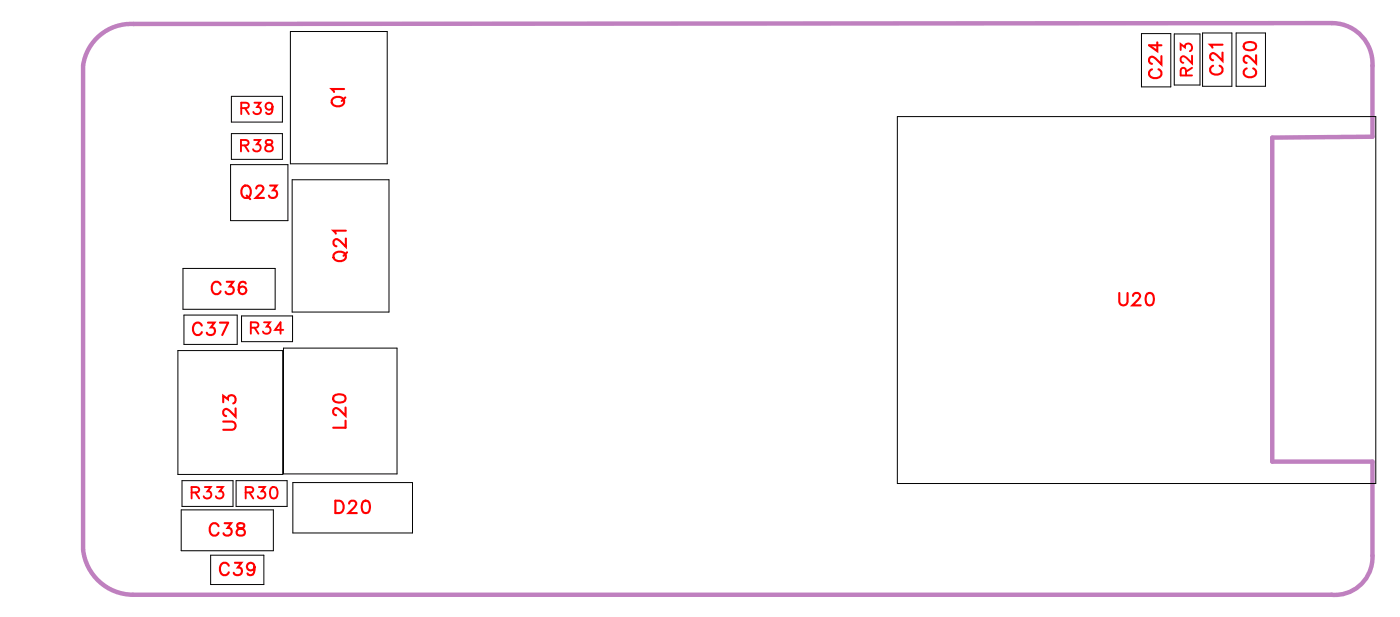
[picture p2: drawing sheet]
<svg xmlns="http://www.w3.org/2000/svg" width="80mm" height="35mm" viewBox="0 0 80 35" stroke-linecap="round" stroke-linejoin="round" font-family="sans-serif">
<path d="M7.6 34a2.89 2.89 0 0 1-2.8-2.6v-27.6a2.77 2.77 0 0 1 2.9-2.4l68.6-.1a2.32 2.32 0 0 1 2.3 2.5v4l-5.7 .1v18.5h5.7v5.4a2.15 2.15 0 0 1-2.3 2.2h-68.7" fill="none" stroke="#bf80bf" stroke-width=".25"/>
<g fill="none" stroke="#000" stroke-width=".06">
<path d="M10.5 15.4h5.3v2.3h-5.3zM10.5 18h3.1v1.7h-3.1zM13.2 9.4h3.3v3.2h-3.3zM13.3 5.5h2.9v1.5h-2.9zM13.3 7.6h2.9v1.5h-2.9zM13.8 18.1h3v1.5h-3zM16.2 19.9h6.5v7.2h-6.5zM16.6 1.8h5.6v7.6h-5.6zM16.7 10.3h5.6v7.6h-5.6zM51.4 6.7h27.4v21h-27.4zM65.4 1.9h1.7v3.1h-1.7zM67.3 1.9h1.4v3h-1.4z"/>
<path d="M68.9 1.9h1.7v3h-1.7zM70.8 1.9h1.7v3h-1.7zM10.2 20.1h6v7.1h-6zM10.4 29.2h5.3v2.3h-5.3zM10.4 27.5h2.9v1.5h-2.9zM12.1 31.8h3v1.7h-3zM13.5 27.5h2.9v1.5h-2.9zM16.8 27.6h6.8v2.9h-6.8z"/>
</g>
<g fill="none" stroke="#f00" stroke-width=".12">
<path d="M11.6 18.6a.26 .26 0 0 0-.3-.1 .26 .26 0 0 0-.2 .2v.2a.26 .26 0 0 0 .2 .3 .26 .26 0 0 0 .3-.2M11.9 18.5h.4l-.2 .2a.24 .24 0 0 1 .2 .4 .25 .25 0 0 1-.5-.1M12.6 18.5h.5l-.4 .7M12.6 16.3a.26 .26 0 0 0-.3-.2 .26 .26 0 0 0-.2 .3v.2a.26 .26 0 0 0 .2 .2 .26 .26 0 0 0 .3-.1M13 16.1h.4l-.2 .3a.24 .24 0 0 1 .1 .4 .24 .24 0 0 1-.4-.1M13.9 10.7h.1a.33 .33 0 0 1 .4 .3 .33 .33 0 0 1-.4 .3l-.2-.2zM14.1 16.2h-.1a.35 .35 0 0 0-.4 .2 .35 .35 0 0 0 .3 .4 .22 .22 0 0 0 .2-.2 .22 .22 0 0 0-.2-.2 .22 .22 0 0 0-.2 .2M14.1 11.2l.2 .2M14.7 10.8l.1-.2h.2l.1 .2-.1 .2-.4 .3h.5M15.5 10.6h.3l-.2 .3a.24 .24 0 0 1 .2 .4 .24 .24 0 0 1-.4-.1M19.1 5.6a.35 .35 0 0 1 .4 0 .35 .35 0 0 1 .2 .3 .33 .33 0 0 1-.5 .2 .33 .33 0 0 1-.1-.5zM19.2 14.5a.35 .35 0 0 1 .4-.1 .35 .35 0 0 1 .2 .4 .33 .33 0 0 1-.5 .1 .33 .33 0 0 1-.1-.4z"/>
<path d="M19.7 5.1h-.7l.1 .2M19.8 5.6l-.2 .2M19.8 13.7v.4l-.3-.3-.3-.1-.1 .1v.2l.2 .1M19.8 13.2h-.7l.1 .2M19.9 14.4l-.2 .2M64.1 16.8v.5l.2 .2 .3-.1v-.6M64.9 16.9l.1-.1h.2l.1 .1-.1 .2-.3 .4h.4M65.7 16.8h.1a.37 .37 0 0 1 .3 .3 .37 .37 0 0 1-.3 .4 .45 .45 0 0 1-.1-.7zM66 4a.26 .26 0 0 0-.2 .3 .26 .26 0 0 0 .3 .2h.2a.26 .26 0 0 0 .2-.2 .26 .26 0 0 0-.1-.3M66.3 2.4v.5l-.5-.3h.7M66.5 3.2v.5l-.3-.4-.2-.1-.2 .2v.1l.2 .2M69.5 3.8a.26 .26 0 0 0-.2 .3 .26 .26 0 0 0 .3 .2h.2a.26 .26 0 0 0 .2-.2 .26 .26 0 0 0-.1-.3"/>
<path d="M70 3v.5l-.3-.4-.2-.1-.2 .2v.1l.2 .1M70 2.6h-.7l.2 .1M71.3 2.5l.3-.1a.3 .3 0 0 1 .4 .3 .38 .38 0 0 1-.4 .2 .38 .38 0 0 1-.4-.3zM71.4 3.9a.26 .26 0 0 0-.2 .3 .26 .26 0 0 0 .3 .2h.2a.26 .26 0 0 0 .3-.2 .26 .26 0 0 0-.2-.3M72 3.2v.4l-.4-.3-.2-.1-.2 .1v.2l.2 .1M12.5 30.1a.26 .26 0 0 0-.3-.2 .26 .26 0 0 0-.2 .3v.2a.26 .26 0 0 0 .2 .3 .26 .26 0 0 0 .3-.2M12.8 24.1h.5l.2 .2-.1 .3h-.6M12.8 23v-.4l.3 .3a.24 .24 0 0 1 .3-.2 .24 .24 0 0 1 0 .4M12.9 29.9h.3l-.2 .3a.24 .24 0 0 1 .2 .4 .24 .24 0 0 1-.4-.1M13.1 32.4a.26 .26 0 0 0-.3-.2 .26 .26 0 0 0-.2 .3v.1a.26 .26 0 0 0 .2 .3 .26 .26 0 0 0 .3-.2M13.5 32.2h.3l-.2 .3a.24 .24 0 0 1 .2 .4 .24 .24 0 0 1-.4-.1M13.5 23.4v.4l-.3-.3-.3-.1-.1 .1v.2l.2 .1"/>
<path d="M13.6 30v.2l.3 .1 .1 .1a.24 .24 0 0 1-.2 .3 .24 .24 0 0 1-.2-.3l.4-.3v-.1zM14.6 32.4a.22 .22 0 0 1-.3 .2 .22 .22 0 0 1-.1-.3 .22 .22 0 0 1 .3 0l.1 .1a.34 .34 0 0 1-.3 .5l-.1-.1M19.1 22.7l.3-.1a.3 .3 0 0 1 .4 .2 .38 .38 0 0 1-.4 .2 .38 .38 0 0 1-.3-.2zM19.2 28.7h.2a.38 .38 0 0 1 .3 .3 .38 .38 0 0 1-.3 .4h-.2zM19.8 23.3v.5l-.3-.3-.3-.1-.1 .1v.1l.2 .2M19.8 24.1v.4h-.7M20 28.8l.1-.1h.2l.1 .1-.1 .2-.3 .4h.4M20.8 28.7h.1a.37 .37 0 0 1 .3 .3 .37 .37 0 0 1-.3 .4 .45 .45 0 0 1-.1-.7z"/>
</g>
<g fill="none" stroke="#f00" stroke-width=".11">
<path d="M13.8 8.3h.4v-.2l-.4-.1v.7M13.8 6.2h.4v-.3h-.4v.6M14 8.3l.2 .4M14 6.2l.3 .3M14.4 18.8l.3-.1 .1-.2-.4-.1v.7M14.6 8h.3l-.2 .3a.22 .22 0 0 1 .2 .3 .22 .22 0 0 1-.4-.1M14.6 5.9h.3l-.2 .2a.22 .22 0 0 1 .2 .4 .22 .22 0 0 1-.4-.1M14.6 18.8l.2 .3M15.1 18.4h.4l-.2 .3a.22 .22 0 0 1 .1 .3 .22 .22 0 0 1-.3 0M15.3 8v.2l.2 .1 .1 .1a.22 .22 0 0 1-.2 .3 .22 .22 0 0 1-.2-.3l.4-.2v-.2zM15.6 6.1a.2 .2 0 0 1-.3 .2 .2 .2 0 0 1 0-.4 .2 .2 0 0 1 .3 .1v.1a.31 .31 0 0 1-.2 .4l-.2-.1M16.2 18.9h-.4l.3-.5v.7"/>
<path d="M67.6 2.9v-.4l.3 .2a.22 .22 0 0 1 .3-.2 .22 .22 0 0 1 0 .4M67.9 4.3v-.4h-.2l-.1 .4h.7M68.3 3.2v.4l-.5-.4-.2 .3 .2 .1M68.3 3.9l-.4 .2M11 28.2h.3l.1-.3h-.4v.6M11.2 28.2l.2 .3M11.7 27.9h.4l-.2 .2a.22 .22 0 0 1 .1 .4 .22 .22 0 0 1-.3-.1M12.4 27.9h.4l-.2 .2a.22 .22 0 0 1 .1 .4 .22 .22 0 0 1-.3-.1M14.1 28.2h.3l.1-.3h-.4v.6M14.3 28.2l.2 .3M14.8 27.9h.4l-.2 .2a.22 .22 0 0 1 .1 .4 .22 .22 0 0 1-.3-.1M15.6 27.9a.32 .32 0 0 1 .3 .2 .32 .32 0 0 1-.2 .4l-.2-.1v-.2z"/>
</g>
<g font-size="1.2" fill="#fff">
<text x="66.8" y="4.5" transform="rotate(-90 66.8 4.5)">C24</text>
<text x="70.3" y="4.3" transform="rotate(-90 70.3 4.3)">C21</text>
<text x="72.3" y="4.5" transform="rotate(-90 72.3 4.5)">C20</text>
<text x="13.8" y="11.6">Q23</text>
<text x="20" y="6.1" transform="rotate(-90 20 6.1)">Q1</text>
<text x="12.1" y="17.1">C36</text>
<text x="20.1" y="15" transform="rotate(-90 20.1 15)">Q21</text>
<text x="64.1" y="17.8">U20</text>
<text x="11" y="19.5">C37</text>
<text x="13.8" y="24.7" transform="rotate(-90 13.8 24.7)">U23</text>
<text x="19.2" y="29.7">D20</text>
<text x="20.1" y="24.5" transform="rotate(-90 20.1 24.5)">L20</text>
<text x="12" y="30.9">C38</text>
<text x="12.5" y="33.2">C39</text>
</g>
<g font-size="1.1" fill="#fff">
<text x="68.6" y="4.4" transform="rotate(-90 68.6 4.4)">R23</text>
<text x="13.7" y="8.9">R38</text>
<text x="13.8" y="6.8">R39</text>
<text x="14.3" y="19.4">R34</text>
<text x="10.9" y="28.8">R33</text>
<text x="14" y="28.8">R30</text>
</g>
</svg>
